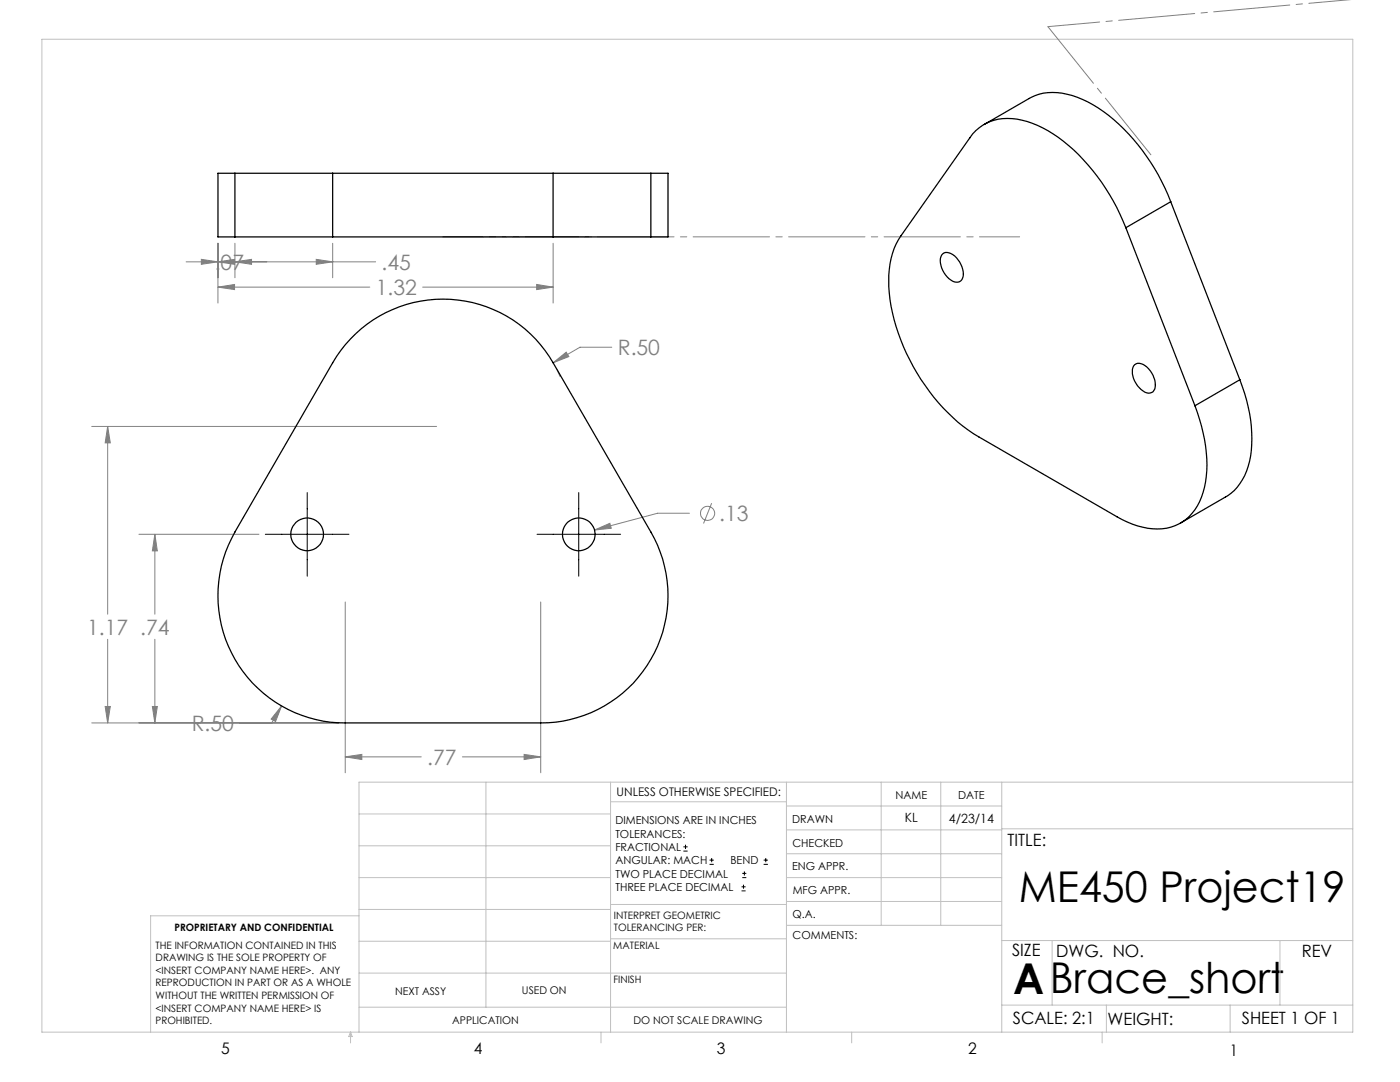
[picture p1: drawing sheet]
<svg xmlns="http://www.w3.org/2000/svg" width="279mm" height="216mm" viewBox="0 0 279 216" stroke-linecap="round" stroke-linejoin="round" font-family="sans-serif">
<g fill="none" stroke="#808080" stroke-width=".2">
<path d="M37.1 52.2h37.9M40.2 51.8l3.3 .4-3.3 .5zM43.5 52.2l3.3-.4v.9zM43.5 57.3l3.3-.5v1zM43.5 48.5v12M43.5 57.3h30.3M46.9 52.2l3.3-.4v.9zM46.9 48.5v6.9M63.1 51.8l3.3 .4-3.3 .5zM66.4 48.5v6.9M84.3 57.3h26.1M107.1 56.8l3.3 .5-3.3 .5z"/>
<path d="M110.4 48.5v12M110.4 72.4l2.6-2.1 .5 .9zM111 73.5l.8 1.7M122.1 69.3h-6.4l-5.3 3.1M18.3 85.1h68.8M21.5 85.1l.5 3.3h-1zM21.5 85.1v37.5M27.7 106.6h24M30.9 106.6l.5 3.3h-1zM30.9 106.6v16M118.6 105.8l3.1-1.4 .3 1zM137.6 102.4h-6.4l-12.6 3.4"/>
<path d="M142 100.4l-1.6 4.1M21.5 127.6v16.7M30.9 127.6v16.7M68.9 120.1v34.1M107.9 120.1v34.1M18.3 144.3h49.3M21 141h1l-.5 3.3zM30.4 141h1l-.5 3.3zM56.2 140.9l-1.2 3.1-.9-.5zM56.2 140.9l-2 3.4h-6.4M68.9 151l3.3-.5v1.1zM68.9 151h15.2"/>
<path d="M92.3 151h15.6M104.6 150.5l3.3 .5-3.3 .6z"/>
<circle cx="141.2" cy="102.4" r="1.42"/>
</g>
<g fill="none" stroke="#000" stroke-width=".2">
<path d="M61.3 98.3v16.7M115.5 98.3v16.7M53 106.6h16.6M107.2 106.6h16.7M136.4 169.8h.8M136.4 169h.8M136.8 168.6v.8M141.6 172.5h.9M141.6 171.6h.9M142 171.2v.8M148 177.8h.8M148 177h.8"/>
<path d="M148.1 175.1h.8M148.1 174.3h.8M148.4 176.5v.8M148.6 173.9v.8M152.4 172.5h.8M152.4 171.6h.8M152.8 171.2v.8"/>
</g>
<g fill="none" stroke="#c0c0c0" stroke-width=".2">
<path d="M8.4 7.8h261.6v198.2h-261.6zM97 156.1v44.9M121.8 156.1v49.9M121.8 160h35.2M157 156.1v49.9M175.9 156.1v28.5M187.7 156.1v28.5M199.9 156.1v49.9M270 156.1h-198.4v49.9M71.6 175.1h50.2M71.6 168.8h50.2M71.6 162.4h50.2"/>
<path d="M157 170.4h42.9M157 165.6h42.9M157 160.8h42.9M157 175.1h42.9M157 179.9h42.9M199.9 165.4h70.1M71.6 194.2h85.4M71.6 187.8h50.2M71.6 181.5h50.2M71.6 182.7h-41.5v23.3M121.8 187.3h35.2M121.8 180.5h35.2"/>
<path d="M157 184.6h42.9M199.9 187.7h70.1M210 187.7v12.9M255.4 187.7v12.9M70 206v2.1M70 206l.3 .8h-.7zM71.6 201h85.4M119.9 206v2.1M170 206v2.1M199.9 200.6h70.1M220 206v2.1M220.8 200.6v5.4"/>
<path d="M245.5 200.6v5.4"/>
</g>
<path d="M88.4 47.3h29.1" fill="none" stroke="#808080" stroke-width=".2" stroke-dasharray="15.2 1.3 1.3 1.3" stroke-dashoffset="2.6"/>
<path d="M88.4 47.3h115.1" fill="none" stroke="#808080" stroke-width=".2" stroke-dasharray="15.2 1.3 1.3 1.3" stroke-dashoffset="7.2"/>
<path d="M209.1 5.3l20.6 25.6" fill="none" stroke="#808080" stroke-width=".2" stroke-dasharray="15.2 1.3 1.3 1.3" stroke-dashoffset=".7"/>
<path d="M209.1 5.3l60.1-5.3" fill="none" stroke="#808080" stroke-width=".2" stroke-dasharray="15.2 1.3 1.3 1.3" stroke-dashoffset="4.9"/>
<path d="M40.2 51.8l3.3 .4-3.3 .5zM46.9 52.2l3.3-.4v.9zM43.5 52.2l3.3-.4v.9zM63.1 51.8l3.3 .4-3.3 .5zM43.5 57.3l3.3-.5v1zM107.1 56.8l3.3 .5-3.3 .5zM56.2 140.9l-2.1 2.6 .9 .5zM30.4 141h1l-.5 3.3zM30.9 106.6l.5 3.3h-1zM21 141h1l-.5 3.3zM21.5 85.1l.5 3.3h-1zM110.4 72.4l3.1-1.2-.5-.9zM118.6 105.8l3.4-.4-.3-1zM68.9 151l3.3-.5v1.1zM104.6 150.5l3.3 .5-3.3 .6z" fill="#808080"/>
<g fill="none" stroke="#000" stroke-width=".25">
<path d="M46.9 34.6h-3.4v12.7h3.4M46.9 34.6h19.5M46.9 34.6v12.7M66.4 34.6h44M66.4 34.6v12.7M110.4 34.6v12.7M110.4 34.6h19.5M129.9 34.6h3.4v12.7h-3.4M129.9 34.6v12.7M196.4 24.8l9-5.2a10.6 10.6 0 0 1 8.6-.5 29.5 29.5 0 0 1 14 10.9 41.4 41.4 0 0 1 5.6 10.3M46.9 47.3h19.5M66.4 47.3h44"/>
<path d="M110.4 47.3h19.5M188.1 50.7a2.1 2.1 0 0 1 2.8 .7 4.2 4.2 0 0 1 1.1 4.4 1.69 1.69 0 0 1-2.6-.2 4.6 4.6 0 0 1-1.6-4.4zM224.7 45.4a39.6 39.6 0 0 0-15.6-19.3 14.6 14.6 0 0 0-10.7-2.1 8.5 8.5 0 0 0-4.8 3.5l-13.8 19.6a16.2 16.2 0 0 0-2.4 10.2 40.2 40.2 0 0 0 16.9 29.2l28.6 16.6a14.6 14.6 0 0 0 10.7 2.1 10 10 0 0 0 6.8-8 28.7 28.7 0 0 0-1.9-16.2M224.7 45.4l13.8 35.6M233.6 40.3l-8.9 5.1M233.6 40.3l13.8 35.5M69.9 67.7a25.4 25.4 0 0 1 40.5 4.7l19.5 33.8a25.4 25.4 0 0 1-22 38.1h-39a25.4 25.4 0 0 1-22-38.1l19.5-33.8a24.7 24.7 0 0 1 3.5-4.7zM226.4 72.8a2.09 2.09 0 0 1 2.8 .8 4 4 0 0 1 1.1 4.3 1.39 1.39 0 0 1-2.2 .1 4.4 4.4 0 0 1-1.9-5zM247.4 75.8a28.8 28.8 0 0 1 2 16.2 10.6 10.6 0 0 1-4.8 7.2l-9 5.2M247.4 75.8l-8.9 5.2"/>
<circle cx="61.3" cy="106.6" r="3.3"/>
<circle cx="115.5" cy="106.6" r="3.3"/>
</g>
<g font-size="8.5">
<text x="203.3" y="179.9">ME450 Project19</text>
<text x="202.2" y="198.3">ABrace_short</text>
</g>
<g font-size="4.2" fill="#808080">
<text x="42.9" y="53.8">.07</text>
<text x="76.2" y="53.8">.45</text>
<text x="75" y="58.9">1.32</text>
<text x="123.3" y="70.9">R.50</text>
<text x="143.6" y="104">.13</text>
<text x="17.4" y="126.6">1.17 .74</text>
<text x="38.3" y="145.9">R.50</text>
<text x="85.3" y="152.6">.77</text>
</g>
<g font-size="3.4">
<text x="201.1" y="168.8">TITLE:</text>
<text x="202" y="190.8">SIZE</text>
<text x="210.8" y="190.9">DWG. NO.</text>
<text x="259.8" y="191">REV</text>
<text x="202.1" y="204.4">SCALE: 2:1</text>
<text x="221" y="204.5">WEIGHT:</text>
<text x="247.8" y="204.4">SHEET 1 OF 1</text>
</g>
<g font-size="3.2">
<text x="44.2" y="210.4">5</text>
<text x="94.6" y="210.3">4</text>
<text x="143.1" y="210.4">3</text>
<text x="193.2" y="210.3">2</text>
<text x="245.4" y="210.6">1</text>
</g>
<g font-size="2.5">
<text x="180.6" y="164.1">KL</text>
<text x="189.4" y="164.2">4/23/14</text>
</g>
<text font-size="2.4" x="123.1" y="158.9">UNLESS OTHERWISE SPECIFIED:</text>
<g font-size="2.2">
<text x="178.7" y="159.4">NAME</text>
<text x="191.2" y="159.4">DATE</text>
<text x="122.8" y="164.5">DIMENSIONS ARE IN INCHES</text>
<text x="122.8" y="167.1">TOLERANCES:</text>
<text x="158.1" y="164.2">DRAWN</text>
<text x="122.8" y="169.8">FRACTIONAL</text>
<text x="122.8" y="172.5">ANGULAR: MACH</text>
<text x="145.8" y="172.5">BEND</text>
<text x="158.1" y="173.7">ENG APPR.</text>
<text x="158.2" y="169.1">CHECKED</text>
<text x="122.8" y="175.1">TWO PLACE DECIMAL</text>
<text x="122.8" y="177.8">THREE PLACE DECIMAL</text>
<text x="158.2" y="178.4">MFG APPR.</text>
<text x="158.2" y="183.2">Q.A.</text>
<text x="158.2" y="187.4">COMMENTS:</text>
</g>
<g font-size="2.1">
<text x="78.8" y="198.5">NEXT ASSY</text>
<text x="104.2" y="198.4">USED ON</text>
<text x="90.2" y="204.3">APPLICATION</text>
<text x="126.4" y="204.3">DO NOT SCALE DRAWING</text>
</g>
<g font-size="2">
<text x="34.8" y="185.7">PROPRIETARY AND CONFIDENTIAL</text>
<text x="122.5" y="183.3">INTERPRET GEOMETRIC</text>
<text x="122.5" y="185.9">TOLERANCING PER:</text>
<text x="31.1" y="189.3">THE INFORMATION CONTAINED IN THIS</text>
<text x="31.1" y="191.8">DRAWING IS THE SOLE PROPERTY OF</text>
<text x="122.4" y="189.4">MATERIAL</text>
<text x="31.1" y="194.3">&lt;INSERT COMPANY NAME HERE&gt;. ANY</text>
<text x="31.1" y="196.8">REPRODUCTION IN PART OR AS A WHOLE</text>
<text x="122.4" y="196.2">FINISH</text>
<text x="31.1" y="199.4">WITHOUT THE WRITTEN PERMISSION OF</text>
<text x="31.1" y="201.9">&lt;INSERT COMPANY NAME HERE&gt; IS</text>
<text x="31.1" y="204.4">PROHIBITED.</text>
</g>
</svg>
